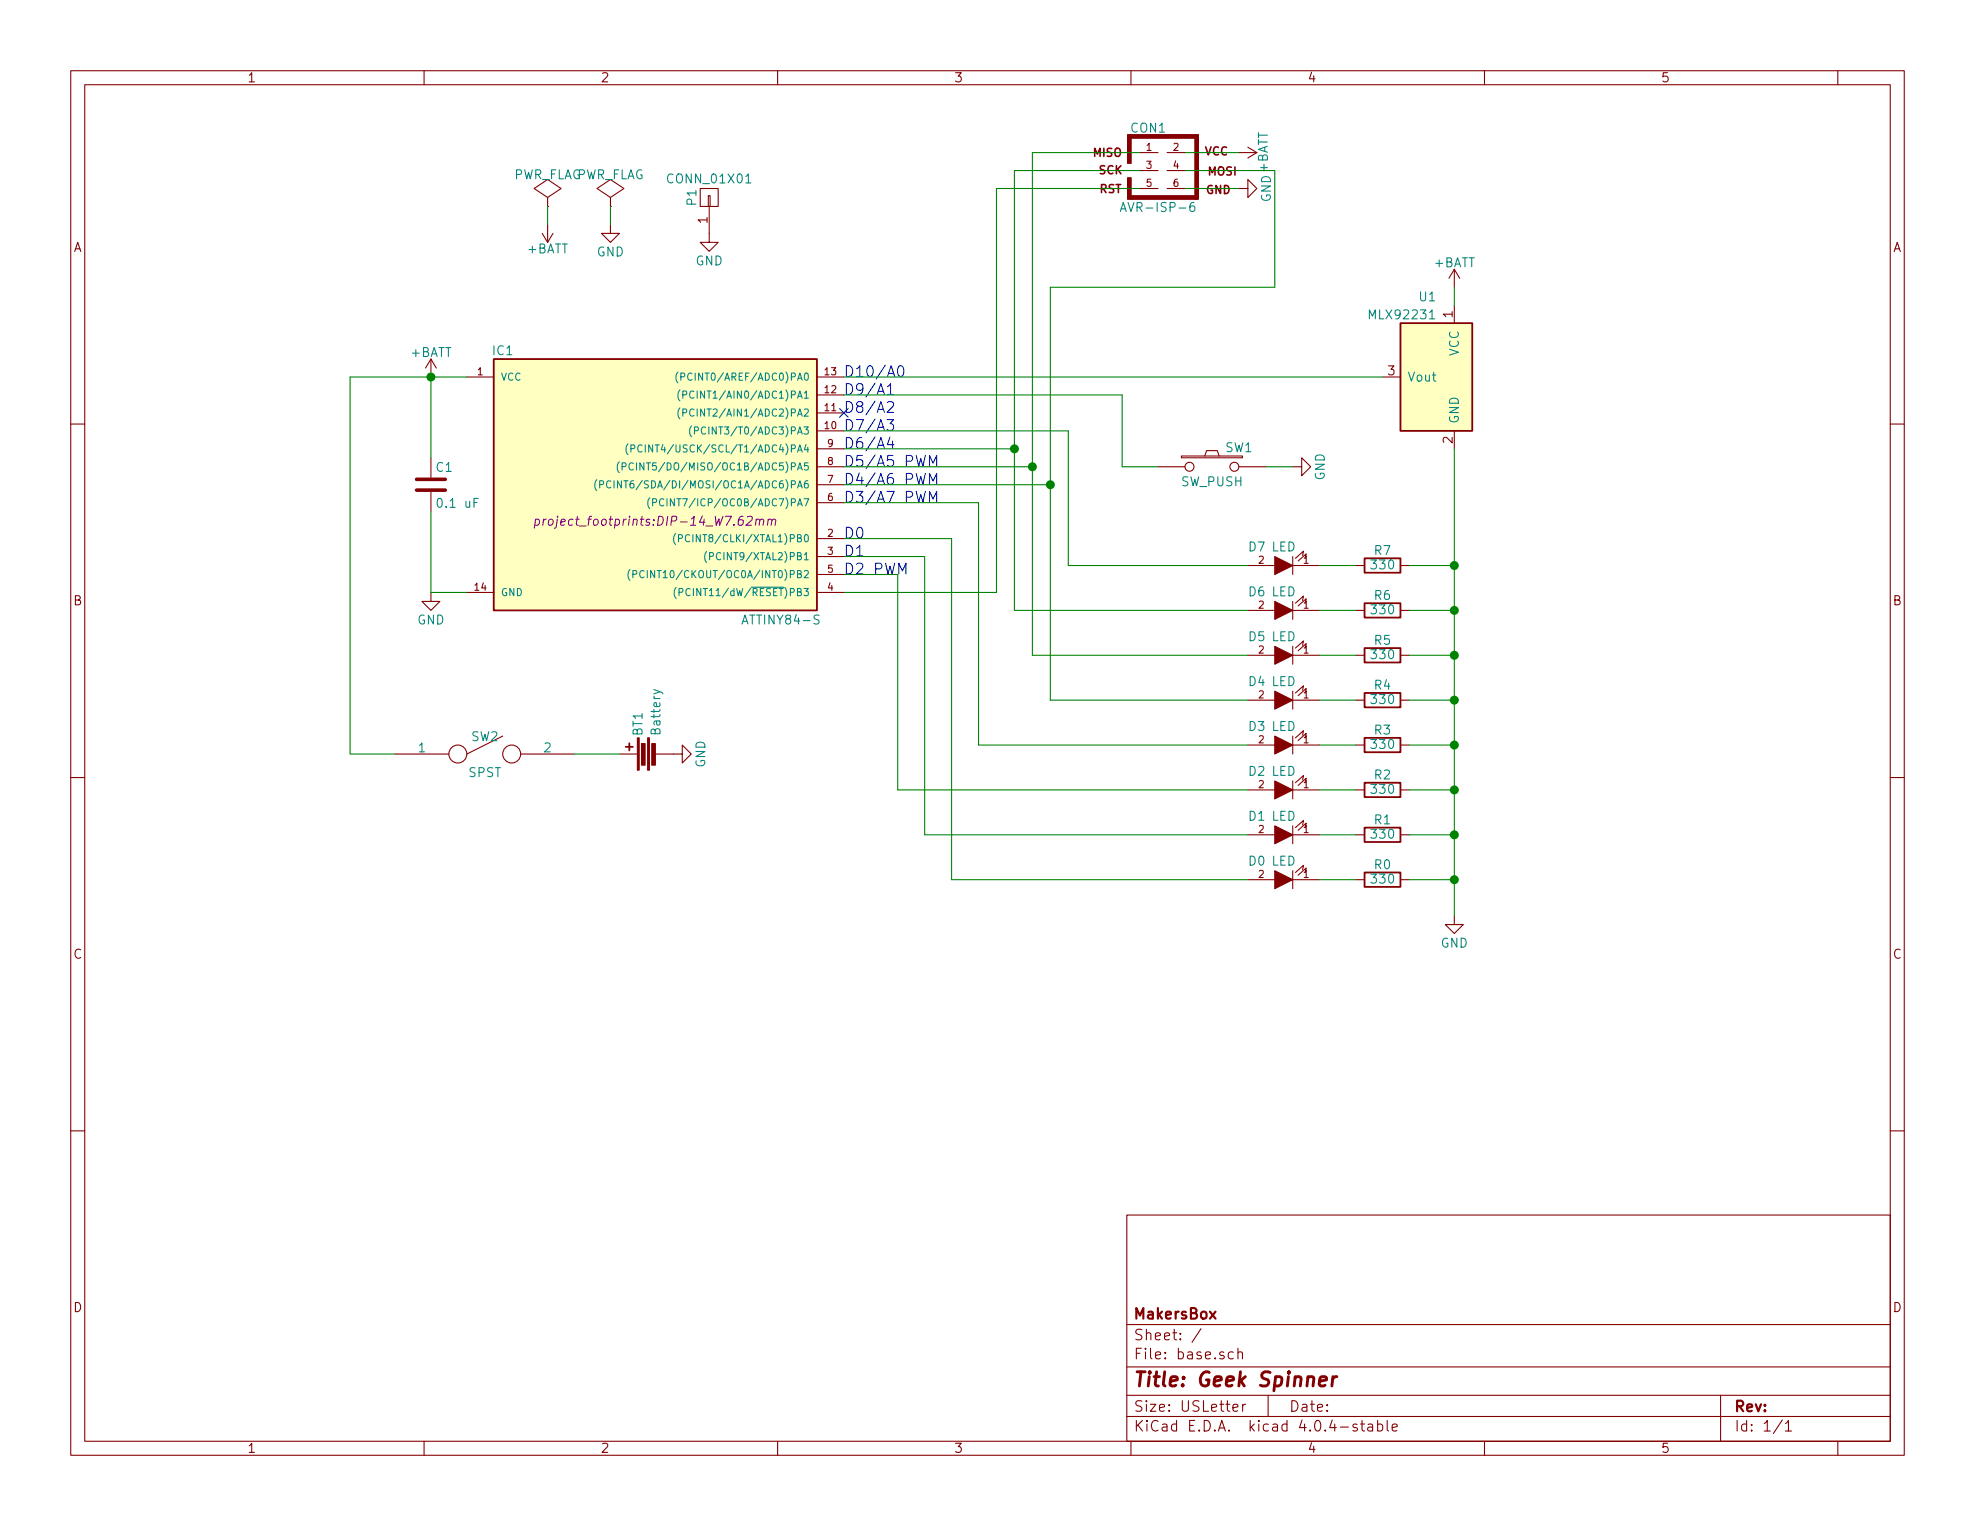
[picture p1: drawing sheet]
EESchema Schematic File Version 2
LIBS:base
LIBS:base-rescue
LIBS:power
LIBS:device
LIBS:transistors
LIBS:conn
LIBS:linear
LIBS:regul
LIBS:74xx
LIBS:cmos4000
LIBS:adc-dac
LIBS:memory
LIBS:xilinx
LIBS:microcontrollers
LIBS:dsp
LIBS:microchip
LIBS:analog_switches
LIBS:motorola
LIBS:texas
LIBS:intel
LIBS:audio
LIBS:interface
LIBS:digital-audio
LIBS:philips
LIBS:display
LIBS:cypress
LIBS:siliconi
LIBS:opto
LIBS:atmel
LIBS:contrib
LIBS:valves
LIBS:MMA8452Q
LIBS:sensors
LIBS:base-cache
EELAYER 25 0
EELAYER END
$Descr USLetter 11000 8500
encoding utf-8
Sheet 1 1
Title "Geek Spinner"
Date ""
Rev ""
Comp "MakersBox"
Comment1 ""
Comment2 ""
Comment3 ""
Comment4 ""
$EndDescr
$Comp
L GND #PWR01
U 1 1
P 2400 3300
F 0 "#PWR01" H 2400 3050 50  0001 C CNN
F 1 "GND" H 2400 3150 50  0000 C CNN
F 2 "" H 2400 3300 60  0000 C CNN
F 3 "" H 2400 3300 60  0000 C CNN
	1    2400 3300
	1    0    0    -1  
$EndComp
$Comp
L PWR_FLAG #FLG02
U 1 1
P 3050 1150
F 0 "#FLG02" H 3050 1245 50  0001 C CNN
F 1 "PWR_FLAG" H 3050 1330 50  0000 C CNN
F 2 "" H 3050 1150 60  0000 C CNN
F 3 "" H 3050 1150 60  0000 C CNN
	1    3050 1150
	1    0    0    -1  
$EndComp
$Comp
L PWR_FLAG #FLG03
U 1 1
P 3400 1150
F 0 "#FLG03" H 3400 1245 50  0001 C CNN
F 1 "PWR_FLAG" H 3400 1330 50  0000 C CNN
F 2 "" H 3400 1150 60  0000 C CNN
F 3 "" H 3400 1150 60  0000 C CNN
	1    3400 1150
	1    0    0    -1  
$EndComp
$Comp
L GND #PWR04
U 1 1
P 3400 1250
F 0 "#PWR04" H 3400 1000 50  0001 C CNN
F 1 "GND" H 3400 1100 50  0000 C CNN
F 2 "" H 3400 1250 60  0000 C CNN
F 3 "" H 3400 1250 60  0000 C CNN
	1    3400 1250
	1    0    0    -1  
$EndComp
$Comp
L +BATT #PWR05
U 1 1
P 3050 1250
F 0 "#PWR05" H 3050 1100 50  0001 C CNN
F 1 "+BATT" H 3050 1390 50  0000 C CNN
F 2 "" H 3050 1250 60  0000 C CNN
F 3 "" H 3050 1250 60  0000 C CNN
	1    3050 1250
	-1   0    0    1   
$EndComp
$Comp
L C C1
U 1 1
P 2400 2700
F 0 "C1" H 2425 2800 50  0000 L CNN
F 1 "0.1 uF" H 2425 2600 50  0000 L CNN
F 2 "project_footprints:C1" H 2438 2550 30  0001 C CNN
F 3 "" H 2400 2700 60  0000 C CNN
	1    2400 2700
	1    0    0    -1  
$EndComp
$Comp
L R R1
U 1 1
P 7700 4650
F 0 "R1" V 7780 4650 50  0000 C CNN
F 1 "330" V 7700 4650 50  0000 C CNN
F 2 "project_footprints:Resistor_Horz" V 7630 4650 30  0001 C CNN
F 3 "" H 7700 4650 30  0000 C CNN
	1    7700 4650
	0    -1   -1   0   
$EndComp
$Comp
L Battery BT1
U 1 1
P 3600 4200
F 0 "BT1" H 3700 4250 50  0000 L CNN
F 1 "Battery" H 3700 4150 50  0000 L CNN
F 2 "project_footprints:BATT_12mm_TH" V 3600 4240 60  0001 C CNN
F 3 "" V 3600 4240 60  0000 C CNN
	1    3600 4200
	0    -1   -1   0   
$EndComp
$Comp
L GND #PWR06
U 1 1
P 3750 4200
F 0 "#PWR06" H 3750 3950 50  0001 C CNN
F 1 "GND" H 3750 4050 50  0000 C CNN
F 2 "" H 3750 4200 60  0000 C CNN
F 3 "" H 3750 4200 60  0000 C CNN
	1    3750 4200
	0    -1   -1   0   
$EndComp
$Comp
L +BATT #PWR07
U 1 1
P 2400 2100
F 0 "#PWR07" H 2400 1950 50  0001 C CNN
F 1 "+BATT" H 2400 2240 50  0000 C CNN
F 2 "" H 2400 2100 60  0000 C CNN
F 3 "" H 2400 2100 60  0000 C CNN
	1    2400 2100
	1    0    0    -1  
$EndComp
Text Notes 4700 3000 0    60   ~ 0
D0
Text Notes 4700 3100 0    60   ~ 0
D1
Text Notes 4700 3200 0    60   ~ 0
D2 PWM
Text Notes 4700 2700 0    60   ~ 0
D4/A6 PWM
Text Notes 4700 2800 0    60   ~ 0
D3/A7 PWM
Text Notes 4700 2600 0    60   ~ 0
D5/A5 PWM\n
Text Notes 4700 2500 0    60   ~ 0
D6/A4
Text Notes 4700 2400 0    60   ~ 0
D7/A3
Text Notes 4700 2300 0    60   ~ 0
D8/A2
Text Notes 4700 2200 0    60   ~ 0
D9/A1
Text Notes 4700 2100 0    60   ~ 0
D10/A0
$Comp
L R R2
U 1 1
P 7700 4400
F 0 "R2" V 7780 4400 50  0000 C CNN
F 1 "330" V 7700 4400 50  0000 C CNN
F 2 "project_footprints:Resistor_Horz" V 7630 4400 30  0001 C CNN
F 3 "" H 7700 4400 30  0000 C CNN
	1    7700 4400
	0    -1   -1   0   
$EndComp
$Comp
L R R3
U 1 1
P 7700 4150
F 0 "R3" V 7780 4150 50  0000 C CNN
F 1 "330" V 7700 4150 50  0000 C CNN
F 2 "project_footprints:Resistor_Horz" V 7630 4150 30  0001 C CNN
F 3 "" H 7700 4150 30  0000 C CNN
	1    7700 4150
	0    -1   -1   0   
$EndComp
$Comp
L +BATT #PWR08
U 1 1
P 6900 850
F 0 "#PWR08" H 6900 700 50  0001 C CNN
F 1 "+BATT" H 6900 990 50  0000 C CNN
F 2 "" H 6900 850 60  0000 C CNN
F 3 "" H 6900 850 60  0000 C CNN
	1    6900 850 
	0    1    1    0   
$EndComp
$Comp
L GND #PWR09
U 1 1
P 6900 1050
F 0 "#PWR09" H 6900 800 50  0001 C CNN
F 1 "GND" H 6900 900 50  0000 C CNN
F 2 "" H 6900 1050 60  0000 C CNN
F 3 "" H 6900 1050 60  0000 C CNN
	1    6900 1050
	0    -1   -1   0   
$EndComp
$Comp
L GND #PWR010
U 1 1
P 8100 5100
F 0 "#PWR010" H 8100 4850 50  0001 C CNN
F 1 "GND" H 8100 4950 50  0000 C CNN
F 2 "" H 8100 5100 60  0000 C CNN
F 3 "" H 8100 5100 60  0000 C CNN
	1    8100 5100
	1    0    0    -1  
$EndComp
$Comp
L GND #PWR011
U 1 1
P 7200 2600
F 0 "#PWR011" H 7200 2350 50  0001 C CNN
F 1 "GND" H 7200 2450 50  0000 C CNN
F 2 "" H 7200 2600 60  0000 C CNN
F 3 "" H 7200 2600 60  0000 C CNN
	1    7200 2600
	0    -1   -1   0   
$EndComp
$Comp
L AVR-ISP-6 CON1
U 1 1
P 6500 950
F 0 "CON1" H 6395 1190 50  0000 C CNN
F 1 "AVR-ISP-6" H 6235 720 50  0000 L BNN
F 2 "project_footprints:AVR-ISP-6" V 5980 990 50  0001 C CNN
F 3 "" H 6475 950 50  0000 C CNN
	1    6500 950 
	1    0    0    -1  
$EndComp
$Comp
L SW_PUSH SW1
U 1 1
P 6750 2600
F 0 "SW1" H 6900 2710 50  0000 C CNN
F 1 "SW_PUSH" H 6750 2520 50  0000 C CNN
F 2 "project_footprints:SW_PUSH_SMALL" H 6750 2600 50  0001 C CNN
F 3 "" H 6750 2600 50  0000 C CNN
	1    6750 2600
	1    0    0    -1  
$EndComp
$Comp
L SPST SW2
U 1 1
P 2700 4200
F 0 "SW2" H 2700 4300 50  0000 C CNN
F 1 "SPST" H 2700 4100 50  0000 C CNN
F 2 "project_footprints:SW_SPST" H 2700 4200 50  0001 C CNN
F 3 "" H 2700 4200 50  0000 C CNN
	1    2700 4200
	1    0    0    -1  
$EndComp
$Comp
L CONN_01X01 P1
U 1 1
P 3950 1100
F 0 "P1" H 3950 1200 50  0000 C CNN
F 1 "CONN_01X01" V 4050 1100 50  0000 C CNN
F 2 "project_footprints:Pin_Header_Straight_1x01" H 3950 1100 50  0001 C CNN
F 3 "" H 3950 1100 50  0000 C CNN
	1    3950 1100
	0    -1   -1   0   
$EndComp
$Comp
L ATTINY84-S IC1
U 1 1
P 3650 2700
F 0 "IC1" H 2800 3450 50  0000 C CNN
F 1 "ATTINY84-S" H 4350 1950 50  0000 C CNN
F 2 "project_footprints:DIP-14_W7.62mm" H 3650 2500 50  0000 C CIN
F 3 "" H 3650 2700 50  0000 C CNN
	1    3650 2700
	1    0    0    -1  
$EndComp
$Comp
L LED D3
U 1 1
P 7150 4150
F 0 "D3" H 7300 4050 50  0000 C CNN
F 1 "LED" H 7150 4050 50  0000 C CNN
F 2 "project_footprints:LED-3MM" H 7150 4150 50  0001 C CNN
F 3 "" H 7150 4150 50  0000 C CNN
	1    7150 4150
	-1   0    0    1   
$EndComp
$Comp
L LED D4
U 1 1
P 7150 3900
F 0 "D4" H 7300 3800 50  0000 C CNN
F 1 "LED" H 7150 3800 50  0000 C CNN
F 2 "project_footprints:LED-3MM" H 7150 3900 50  0001 C CNN
F 3 "" H 7150 3900 50  0000 C CNN
	1    7150 3900
	-1   0    0    1   
$EndComp
$Comp
L LED D5
U 1 1
P 7150 3650
F 0 "D5" H 7300 3550 50  0000 C CNN
F 1 "LED" H 7150 3550 50  0000 C CNN
F 2 "project_footprints:LED-3MM" H 7150 3650 50  0001 C CNN
F 3 "" H 7150 3650 50  0000 C CNN
	1    7150 3650
	-1   0    0    1   
$EndComp
$Comp
L LED D2
U 1 1
P 7150 4400
F 0 "D2" H 7300 4300 50  0000 C CNN
F 1 "LED" H 7150 4300 50  0000 C CNN
F 2 "project_footprints:LED-3MM" H 7150 4400 50  0001 C CNN
F 3 "" H 7150 4400 50  0000 C CNN
	1    7150 4400
	-1   0    0    1   
$EndComp
$Comp
L LED D1
U 1 1
P 7150 4650
F 0 "D1" H 7300 4550 50  0000 C CNN
F 1 "LED" H 7150 4550 50  0000 C CNN
F 2 "project_footprints:LED-3MM" H 7150 4650 50  0001 C CNN
F 3 "" H 7150 4650 50  0000 C CNN
	1    7150 4650
	-1   0    0    1   
$EndComp
$Comp
L LED D6
U 1 1
P 7150 3400
F 0 "D6" H 7300 3300 50  0000 C CNN
F 1 "LED" H 7150 3300 50  0000 C CNN
F 2 "project_footprints:LED-3MM" H 7150 3400 50  0001 C CNN
F 3 "" H 7150 3400 50  0000 C CNN
	1    7150 3400
	-1   0    0    1   
$EndComp
$Comp
L LED D7
U 1 1
P 7150 3150
F 0 "D7" H 7300 3050 50  0000 C CNN
F 1 "LED" H 7150 3050 50  0000 C CNN
F 2 "project_footprints:LED-3MM" H 7150 3150 50  0001 C CNN
F 3 "" H 7150 3150 50  0000 C CNN
	1    7150 3150
	-1   0    0    1   
$EndComp
$Comp
L LED D0
U 1 1
P 7150 4900
F 0 "D0" H 7300 4800 50  0000 C CNN
F 1 "LED" H 7150 4800 50  0000 C CNN
F 2 "project_footprints:LED-3MM" H 7150 4900 50  0001 C CNN
F 3 "" H 7150 4900 50  0000 C CNN
	1    7150 4900
	-1   0    0    1   
$EndComp
$Comp
L R R4
U 1 1
P 7700 3900
F 0 "R4" V 7780 3900 50  0000 C CNN
F 1 "330" V 7700 3900 50  0000 C CNN
F 2 "project_footprints:Resistor_Horz" V 7630 3900 30  0001 C CNN
F 3 "" H 7700 3900 30  0000 C CNN
	1    7700 3900
	0    -1   -1   0   
$EndComp
$Comp
L R R5
U 1 1
P 7700 3650
F 0 "R5" V 7780 3650 50  0000 C CNN
F 1 "330" V 7700 3650 50  0000 C CNN
F 2 "project_footprints:Resistor_Horz" V 7630 3650 30  0001 C CNN
F 3 "" H 7700 3650 30  0000 C CNN
	1    7700 3650
	0    -1   -1   0   
$EndComp
$Comp
L R R6
U 1 1
P 7700 3400
F 0 "R6" V 7780 3400 50  0000 C CNN
F 1 "330" V 7700 3400 50  0000 C CNN
F 2 "project_footprints:Resistor_Horz" V 7630 3400 30  0001 C CNN
F 3 "" H 7700 3400 30  0000 C CNN
	1    7700 3400
	0    -1   -1   0   
$EndComp
$Comp
L R R7
U 1 1
P 7700 3150
F 0 "R7" V 7780 3150 50  0000 C CNN
F 1 "330" V 7700 3150 50  0000 C CNN
F 2 "project_footprints:Resistor_Horz" V 7630 3150 30  0001 C CNN
F 3 "" H 7700 3150 30  0000 C CNN
	1    7700 3150
	0    -1   -1   0   
$EndComp
$Comp
L R R0
U 1 1
P 7700 4900
F 0 "R0" V 7780 4900 50  0000 C CNN
F 1 "330" V 7700 4900 50  0000 C CNN
F 2 "project_footprints:Resistor_Horz" V 7630 4900 30  0001 C CNN
F 3 "" H 7700 4900 30  0000 C CNN
	1    7700 4900
	0    -1   -1   0   
$EndComp
$Comp
L A1101ELHL U1
U 1 1
P 8000 2100
F 0 "U1" H 8000 2550 50  0000 L CNN
F 1 "MLX92231" H 8000 2450 50  0000 L CNN
F 2 "project_footprints:TO-92_Inline_Wide" H 8000 1750 50  0001 L CIN
F 3 "" H 8000 2750 50  0001 C CNN
	1    8000 2100
	-1   0    0    -1  
$EndComp
$Comp
L +BATT #PWR012
U 1 1
P 8100 1600
F 0 "#PWR012" H 8100 1450 50  0001 C CNN
F 1 "+BATT" H 8100 1740 50  0000 C CNN
F 2 "" H 8100 1600 60  0000 C CNN
F 3 "" H 8100 1600 60  0000 C CNN
	1    8100 1600
	1    0    0    -1  
$EndComp
Wire Wire Line
	8100 1700 8100 1600
Wire Wire Line
	6250 2200 6250 2600
Wire Wire Line
	4700 2200 6250 2200
Connection ~ 8100 3150
Wire Wire Line
	4700 2100 7700 2100
Connection ~ 8100 3400
Wire Wire Line
	8100 3400 7850 3400
Connection ~ 8100 3650
Wire Wire Line
	8100 3650 7850 3650
Connection ~ 8100 3900
Wire Wire Line
	8100 3900 7850 3900
Connection ~ 8100 4150
Wire Wire Line
	8100 4150 7850 4150
Connection ~ 8100 4400
Wire Wire Line
	8100 4400 7850 4400
Connection ~ 8100 4650
Wire Wire Line
	8100 4650 7850 4650
Connection ~ 8100 4900
Wire Wire Line
	8100 4900 7850 4900
Wire Wire Line
	8100 2500 8100 5100
Wire Wire Line
	7850 3150 8100 3150
Wire Wire Line
	7350 4900 7550 4900
Wire Wire Line
	7350 4650 7550 4650
Wire Wire Line
	7350 4400 7550 4400
Wire Wire Line
	7350 4150 7550 4150
Wire Wire Line
	7350 3900 7550 3900
Wire Wire Line
	7350 3650 7550 3650
Wire Wire Line
	7350 3400 7550 3400
Wire Wire Line
	7350 3150 7550 3150
Wire Wire Line
	5950 3150 6950 3150
Wire Wire Line
	5950 2400 5950 3150
Wire Wire Line
	4700 2400 5950 2400
Connection ~ 5650 2500
Wire Wire Line
	5650 3400 6950 3400
Wire Wire Line
	5750 3650 6950 3650
Wire Wire Line
	5850 3900 6950 3900
Wire Wire Line
	5450 4150 6950 4150
Wire Wire Line
	5450 2800 5450 4150
Wire Wire Line
	4700 2800 5450 2800
Wire Wire Line
	5000 4400 6950 4400
Wire Wire Line
	5000 3200 5000 4400
Wire Wire Line
	4700 3200 5000 3200
Wire Wire Line
	5150 4650 6950 4650
Wire Wire Line
	5150 3100 5150 4650
Wire Wire Line
	4700 3100 5150 3100
Wire Wire Line
	5300 4900 6950 4900
Wire Wire Line
	5300 3000 5300 4900
Wire Wire Line
	4700 3000 5300 3000
Connection ~ 5850 2700
Wire Wire Line
	3200 4200 3450 4200
Wire Wire Line
	1950 4200 2200 4200
Wire Wire Line
	7100 1600 5850 1600
Wire Wire Line
	6900 1050 6600 1050
Wire Wire Line
	6900 850  6600 850 
Wire Wire Line
	7100 950  7100 1600
Wire Wire Line
	6600 950  7100 950 
Wire Wire Line
	5550 1050 6350 1050
Wire Wire Line
	5650 950  6350 950 
Wire Wire Line
	5750 850  6350 850 
Wire Wire Line
	5750 850  5750 3650
Connection ~ 5750 2600
Wire Wire Line
	5850 1600 5850 3900
Wire Wire Line
	5750 2600 4700 2600
Wire Wire Line
	5650 2500 4700 2500
Wire Wire Line
	5650 950  5650 3400
Wire Wire Line
	5550 1050 5550 3300
Wire Wire Line
	5550 3300 4700 3300
Wire Wire Line
	4700 2700 5850 2700
Connection ~ 2400 2100
Wire Wire Line
	1950 4200 1950 2100
Wire Wire Line
	2400 3300 2400 2850
Wire Wire Line
	2400 2100 2400 2550
Wire Wire Line
	1950 2100 2600 2100
Wire Wire Line
	2600 3300 2400 3300
Wire Wire Line
	3400 1150 3400 1250
Wire Wire Line
	3050 1150 3050 1250
NoConn ~ 4700 2300
$Comp
L GND #PWR013
U 1 1
P 3950 1300
F 0 "#PWR013" H 3950 1050 50  0001 C CNN
F 1 "GND" H 3950 1150 50  0000 C CNN
F 2 "" H 3950 1300 60  0000 C CNN
F 3 "" H 3950 1300 60  0000 C CNN
	1    3950 1300
	1    0    0    -1  
$EndComp
Wire Wire Line
	6250 2600 6450 2600
Wire Wire Line
	7050 2600 7200 2600
$EndSCHEMATC
